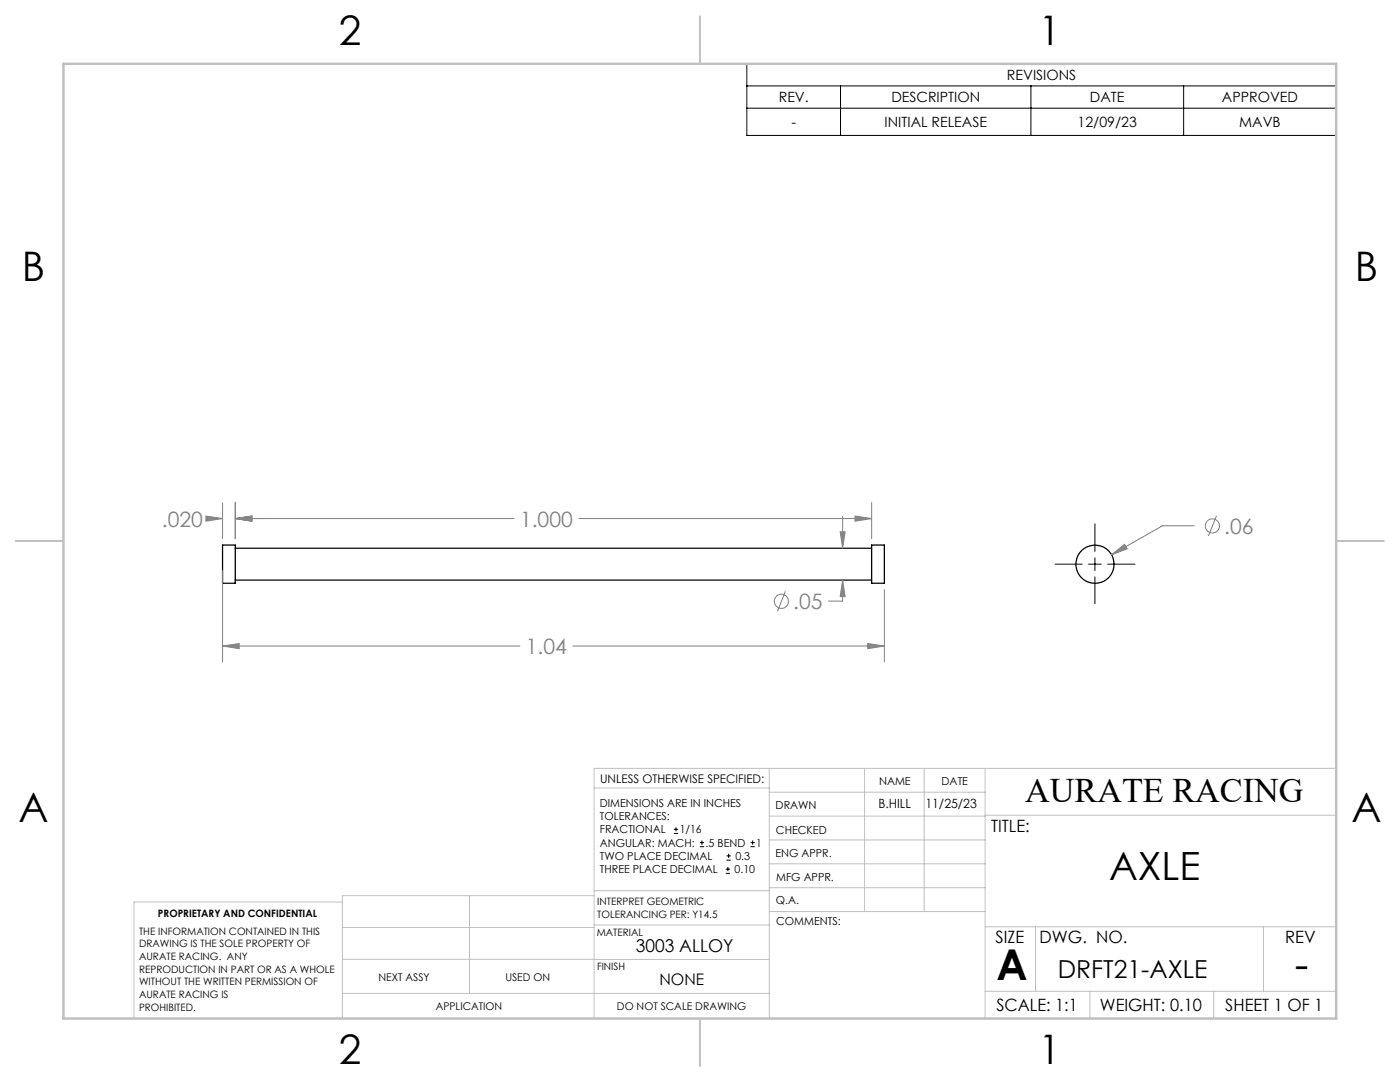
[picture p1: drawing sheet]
<svg xmlns="http://www.w3.org/2000/svg" width="279mm" height="216mm" viewBox="0 0 279 216" stroke-linecap="round" stroke-linejoin="round" font-family="sans-serif">
<g fill="none" stroke="#000" stroke-width=".25">
<path d="M44.4 108.8h2.6v7.6h-2.6zM47 115.7h127M47 109.4h127M174 108.8h2.5v7.6h-2.5z"/>
<circle cx="218.5" cy="112.6" r="3.8"/>
</g>
<g fill="none" stroke="#808080" stroke-width=".2">
<path d="M41.1 103l3.3 .5-3.3 .5zM41.7 103.5h2.7M44.4 100.3v7.2M44.4 113.8v18.3M47 103.5l3.3-.5v1zM47 100.3v7.2M47 103.5h55.6M115.5 103.5h58.5M156.7 118l-1.5 4M167.7 106.1h1l-.5 3.3zM168.2 115.7l.5 3.4h-1zM168.2 115.7v4.2h-2.9"/>
<path d="M168.2 103v6.4M170.6 103l3.4 .5-3.4 .5zM174 100.3v7.2M176.5 117.7v14.4M221.8 110.7l2.6-2.1 .6 .9zM238.3 104.9h-6.3l-10.2 5.8M242.8 102.9l-1.6 4.1M44.4 128.9l3.3-.5v1zM44.4 128.9h59.4M114.3 128.9h62.2M173.2 128.4l3.3 .5-3.3 .5z"/>
<circle cx="155.9" cy="120" r="1.4"/>
<circle cx="242" cy="104.9" r="1.42"/>
</g>
<g fill="none" stroke="#000" stroke-width=".2">
<path d="M149 12.7h117.7v14.3h-117.7zM149 17.1h117.7M167.7 17.1v9.9M205.7 17.1v9.9M236.2 17.1v9.9M149 21.6h117.7M210.6 112.6h5.4M217.2 112.6h2.6M218.5 104.5v5.5M218.5 111.3v2.5M218.5 115.1v5.4M221.1 112.6h5.4"/>
<path d="M134.5 166.3h.8M134.5 165.5h.8M134.9 165.1v.8M139.7 168.9h.8M139.7 168.1h.8M140.1 167.7v.9M144.9 174.3h.8M144.9 173.4h.8M145 171.6h.8M145 170.8h.8M145.3 173v.8M145.4 170.4v.8"/>
<path d="M149.8 168.9h.8M149.8 168.1h.8M150.2 167.7v.9"/>
</g>
<g fill="none" stroke="#c0c0c0" stroke-width=".2">
<path d="M118.6 157.2h34.9M153.5 153.3v49.9M153.5 158.1h43.1M172.5 153.3v28.6M184.4 153.3v28.6M196.6 153.3v49.9M266.7 153.3h-148.1v49.9M68.3 180h-41.6v23.2M93.7 178.7v19.5M118.6 178.7h-50.3v24.5M118.6 177.7h35M153.5 167.6h43.1"/>
<path d="M153.5 162.8h43.1M153.5 172.4h43.1M153.5 177.1h43.1M196.6 162.7h70.1M68.3 198.2h85.2M68.3 191.4l85.2 .1M68.3 185.1h50.3M118.6 184.6h35M153.6 181.9h43M196.6 197.8h70.1M196.6 184.9h70.1M206.7 184.9v12.9"/>
<path d="M217.5 197.8v5.4M242.2 197.8v5.4M252.2 184.9v12.9"/>
</g>
<path d="M139.7 3.2v9.5M3.1 107.9h9.6M266.7 107.9h9.5M139.7 203.2v9.6" fill="none" stroke="#c0c0c0" stroke-width=".25"/>
<path d="M12.7 12.7h254v190.5h-254z" fill="none" stroke="#c0c0c0" stroke-width=".5"/>
<path d="M47 103.5l3.3-.5v1zM170.6 103l3.4 .5-3.4 .5zM47 103.5l3.3-.5v1zM41.1 103l3.3 .5-3.3 .5zM168.2 115.7l.5 3.4h-1zM167.7 106.1h1l-.5 3.3zM44.4 128.9l3.3-.5v1zM173.2 128.4l3.3 .5-3.3 .5zM221.8 110.7l3.2-1.2-.6-.9z" fill="#808080"/>
<g font-size="8.5">
<text x="198.9" y="195.5">A</text>
<text x="258.4" y="195.4">-</text>
</g>
<g font-size="8.1">
<text x="67.6" y="8.9">2</text>
<text x="207.3" y="8.9">1</text>
<text x="4.4" y="56.2">B</text>
<text x="270.4" y="56.2">B</text>
<text x="3.7" y="164.1">A</text>
<text x="269.7" y="164.1">A</text>
<text x="67.6" y="212.4">2</text>
<text x="207.3" y="212.4">1</text>
</g>
<text font-size="7.8" x="221.3" y="175.7">AXLE</text>
<text font-size="6.9" x="204.6" y="160.1">AURATE RACING</text>
<text font-size="4.9" x="211.1" y="195.1">DRFT21-AXLE</text>
<g font-size="4.2" fill="#808080">
<text x="32.3" y="105.1">.020</text>
<text x="103.8" y="105.1">1.000</text>
<text x="244.3" y="106.5">.06</text>
<text x="158.3" y="121.5">.05</text>
<text x="105" y="130.5">1.04</text>
</g>
<text font-size="3.5" x="126.9" y="190">3003 ALLOY</text>
<g font-size="3.4">
<text x="197.8" y="166">TITLE:</text>
<text x="198.7" y="188.1">SIZE</text>
<text x="207.5" y="188.1">DWG. NO.</text>
<text x="256.5" y="188.2">REV</text>
<text x="198.8" y="201.7">SCALE: 1:1</text>
<text x="219.5" y="201.7">WEIGHT: 0.10</text>
<text x="244.5" y="201.7">SHEET 1 OF 1</text>
</g>
<text font-size="3.2" x="131.6" y="196.6">NONE</text>
<g font-size="2.8">
<text x="201" y="16">REVISIONS</text>
<text x="155.4" y="20.4">REV.</text>
<text x="177.9" y="20.4">DESCRIPTION</text>
<text x="217.5" y="20.4">DATE</text>
<text x="243.9" y="20.4">APPROVED</text>
<text x="158" y="25.4">-</text>
<text x="176.5" y="25.4">INITIAL RELEASE</text>
<text x="215.1" y="25.4">12/09/23</text>
<text x="247.3" y="25.4">MAVB</text>
</g>
<g font-size="2.5">
<text x="175.3" y="161.3">B.HILL</text>
<text x="184.7" y="161.3">11/25/23</text>
</g>
<text font-size="2.4" x="119.8" y="156.2">UNLESS OTHERWISE SPECIFIED:</text>
<g font-size="2.2">
<text x="119.7" y="161">DIMENSIONS ARE IN INCHES</text>
<text x="154.8" y="161.4">DRAWN</text>
<text x="175.4" y="156.6">NAME</text>
<text x="187.9" y="156.7">DATE</text>
<text x="119.7" y="163.6">TOLERANCES:</text>
<text x="119.7" y="166.3">FRACTIONAL</text>
<text x="135.6" y="166.3">1/16</text>
<text x="154.9" y="166.3">CHECKED</text>
<text x="119.7" y="168.9">ANGULAR: MACH:</text>
<text x="119.7" y="171.6">TWO PLACE DECIMAL</text>
<text x="140.8" y="168.9">.5 BEND</text>
<text x="146.8" y="171.6">0.3</text>
<text x="150.9" y="168.9">1</text>
<text x="154.8" y="171">ENG APPR.</text>
<text x="119.7" y="174.2">THREE PLACE DECIMAL</text>
<text x="146.6" y="174.2">0.10</text>
<text x="154.9" y="175.7">MFG APPR.</text>
<text x="154.9" y="180.4">Q.A.</text>
<text x="154.9" y="184.6">COMMENTS:</text>
</g>
<g font-size="2.1">
<text x="75.5" y="195.7">NEXT ASSY</text>
<text x="100.9" y="195.7">USED ON</text>
<text x="86.9" y="201.5">APPLICATION</text>
<text x="123.1" y="201.6">DO NOT SCALE DRAWING</text>
</g>
<g font-size="2">
<text x="31.5" y="182.9">PROPRIETARY AND CONFIDENTIAL</text>
<text x="119.2" y="180.6">INTERPRET GEOMETRIC</text>
<text x="119.2" y="183.1">TOLERANCING PER: Y14.5</text>
<text x="27.8" y="186.5">THE INFORMATION CONTAINED IN THIS</text>
<text x="27.8" y="189">DRAWING IS THE SOLE PROPERTY OF</text>
<text x="27.8" y="191.6">AURATE RACING. ANY</text>
<text x="119.1" y="186.7">MATERIAL</text>
<text x="27.8" y="194.1">REPRODUCTION IN PART OR AS A WHOLE</text>
<text x="27.8" y="196.6">WITHOUT THE WRITTEN PERMISSION OF</text>
<text x="119.1" y="193.5">FINISH</text>
<text x="27.8" y="199.1">AURATE RACING IS</text>
<text x="27.8" y="201.7">PROHIBITED.</text>
</g>
</svg>
